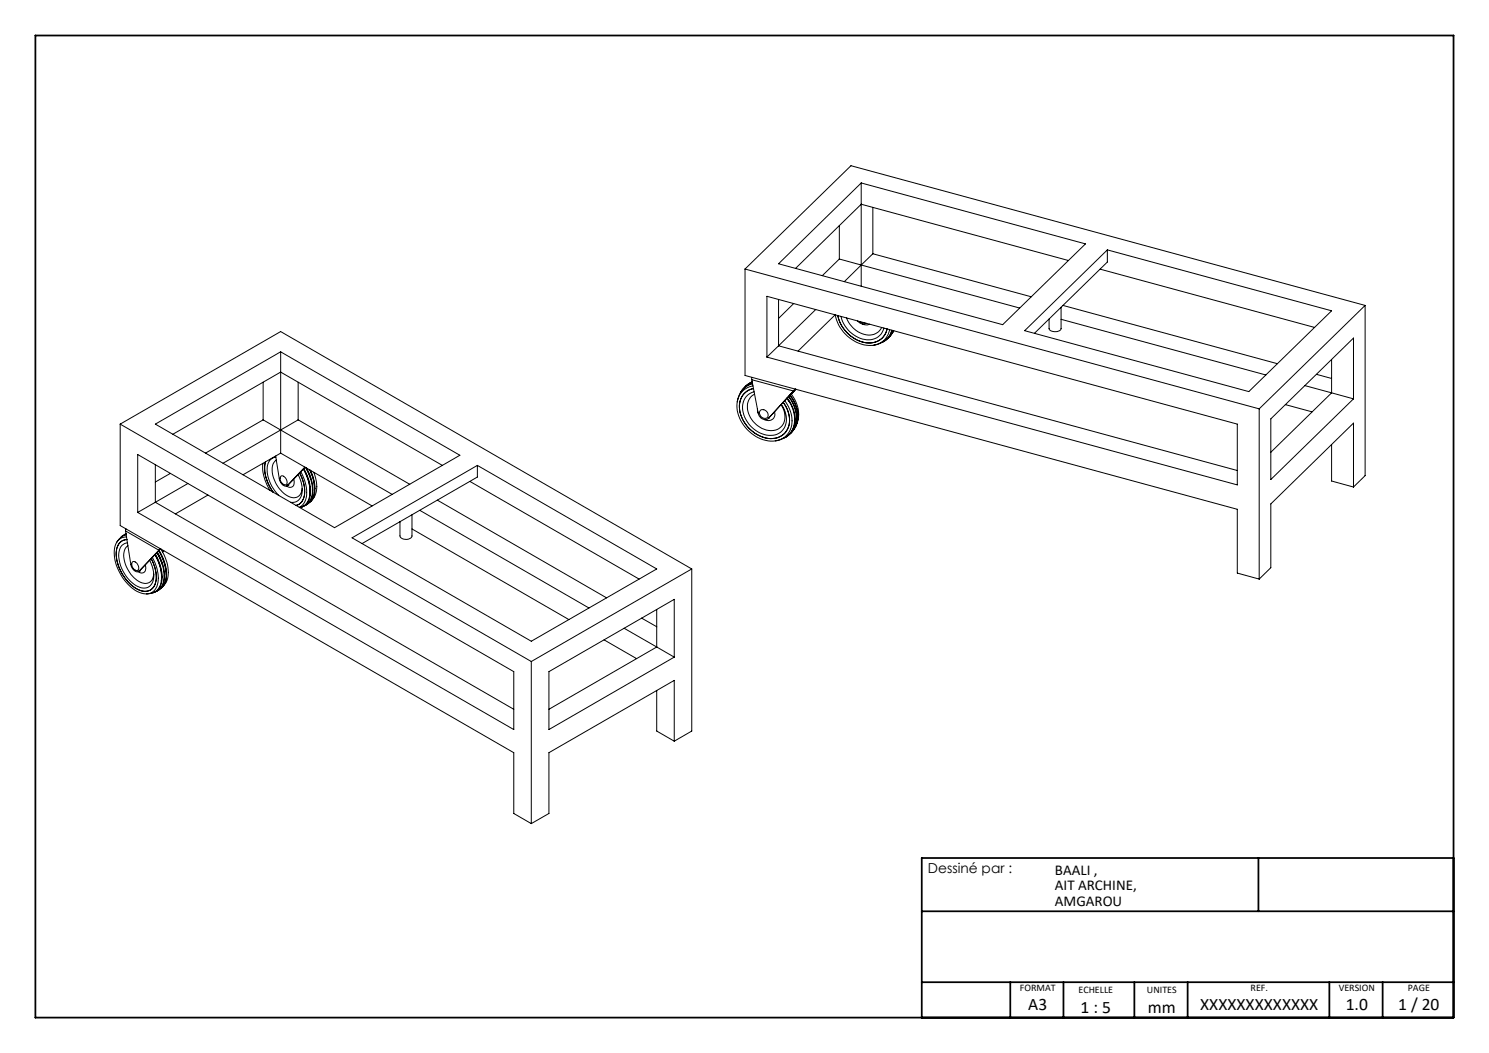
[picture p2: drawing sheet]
<svg xmlns="http://www.w3.org/2000/svg" width="420mm" height="297mm" viewBox="0 0 420 297" stroke-linecap="round" stroke-linejoin="round" font-family="sans-serif">
<path d="M10 10h400v277h-400zM260 257h150M355 242v15M410 242h-150v45M260 277h150M285 277v10M300 277v10M320 277v10M335 277v10M375 277v10M390 277v10" fill="none" stroke="#000" stroke-width=".5"/>
<g fill="none" stroke="#000" stroke-width=".28">
<path d="M242.9 51.6v29.1M246.2 58.5v13.1M210.1 75.9v30l138.9 37.7v18l6.2 1.7M210.1 75.9l145.1 39.4M210.1 75.9l29.9-29.2 145.1 39.4M219.6 74.4l23.3-22.8 63.3 17.2-23.4 22.8zM236.7 73.1l6.2 1.7M236.7 73.1l-4.7 4.6M236.7 63.6v9.5M242.9 74.8l44.7 12.1M242.9 74.8l-4.7 4.6M246.2 71.6l-3.3 3.2"/>
<path d="M246.2 71.6l44.7 12.1M301.4 73.5l-58.5-15.9-18.5 18.1M310.3 75.9l60.5 16.5M312.3 70.5v3.4l-20.5 20.1M79.2 99.2v28.6M216.3 83.6l132.7 36v17.2l-132.7-36.1zM219.6 97.5l-3.3 3.2M219.6 97.5l129.4 35.2M219.6 84.5v13M223.9 85.6l-4.3 4.2M230.1 87.3l-10.5 10.2M236.3 89a9.5 9.5 0 0 0 10 7.6 4.7 4.7 0 0 0 3.9-3.8 5.3 5.3 0 0 1-7.3 3.6 10.1 10.1 0 0 1-6.6-7.4z"/>
<path d="M237.2 89.2a8.5 8.5 0 0 0 8.5 6.6 4.3 4.3 0 0 0 3.6-3.3M238.8 89.7a6.9 6.9 0 0 0 7.7 4.6l1.3-.7 .9-1.2M241.9 90.5a1.79 1.79 0 0 0 2.4 .7M242.5 90.7l.6 .3h.6M243.2 91.4l1.1 .2 1-.2M246.7 97.3l-.4 .1M250.5 95.4l-1.3 1M250.9 93a5.7 5.7 0 0 1-8 4 10.9 10.9 0 0 1-7.3-8.2l-10.5 10.2M251.6 93.1a5.8 5.8 0 0 1-4.8 4.2M251.6 93.2a5.3 5.3 0 0 1-2.6 3.3M251.9 93.2l-.7 1.4-.7 .9M252 93.3l-.4 .7-1 1.3"/>
<path d="M252 93.5l.1-.2-.2 .4M252.1 93.3l-1.3 1.8M289 93.3l23.3-22.8 63.3 17.2-23.4 22.8zM299.3 86.7v6a2.11 2.11 0 0 1-3.2 .4l-.2-.4v-2.7M299.3 90.1l57.7 15.7M299.8 86.1l60.5 16.5M385.1 86.1l-29.9 29.2M385.1 86.1v48.1l-3.3 3.2M33.9 119.6v28.6l111 64.1v17.1l5 2.9M33.9 119.6l116 67M33.9 119.6l45.3-26.1 115.9 67M43.8 119.6l35.4-20.4 50.5 29.2-35.3 20.4z"/>
<path d="M74.2 118.4l36.4 21M74.2 118.4l-16.2 9.4M74.2 107.8v10.6M84.1 118.4l-21.2 12.3M84.1 118.4l31.5 18.2M84.1 107.8v10.6M208.8 110.9l-.8 2.4M209.2 110.3l-.2 .2M209.9 111l.9-.8 1.7-.6a5.3 5.3 0 0 0-3.5 7.4 9.4 9.4 0 0 0 9.7 6.6 5.2 5.2 0 0 0 3.7-7.1l-.8-2-.7-1.1a6.8 6.8 0 0 1 .3 9 6.7 6.7 0 0 1-8.5-.3 8.7 8.7 0 0 1-3.7-9.7zM212.1 107.1l11.7 3.2 .5-.6-7.6 8.3M212.1 107.1l1.8 9.5a1.87 1.87 0 0 0 2.8 1.4M212.1 106.4v.7"/>
<path d="M212.2 107.7l-1.9 1.2M212.2 107.7l-.2 .1M212.2 107.7l-.4 .2M212.2 107.9a5.7 5.7 0 0 0-3 2.3M212.2 107.8l-2.1 1.3M212.3 108.2a5.6 5.6 0 0 0-3.5 2.7M212.3 108.1a5.3 5.3 0 0 0-3.4 2.6M212.4 108.8a5.8 5.8 0 0 0-4.3 7.8 10.3 10.3 0 0 0 11.2 7.6 5.9 5.9 0 0 0 3.6-8.3l-1.6-2.9M212.7 110.5a4.7 4.7 0 0 0-2.9 6.6 7.9 7.9 0 0 0 9.4 5.4 5 5 0 0 0 2-7l-.8-1.5M212.8 111.2a4.5 4.5 0 0 0-1.1 6.6 6.5 6.5 0 0 0 7.6 3.3 4.6 4.6 0 0 0 1-7M213.6 115.3l.3 1.3M214.5 115.7a1.41 1.41 0 0 1 1.8 .4 1.41 1.41 0 0 1-.1 1.8 1.49 1.49 0 0 1-1.6-.5 1.49 1.49 0 0 1-.1-1.7z"/>
<path d="M216.7 118l.2-.1-.2 .2M218.5 116.1a1.89 1.89 0 0 1-.6 2.2 1.89 1.89 0 0 1-2.3 .1M222 112.2a8.3 8.3 0 0 1 1.2 9.7l-1.8 1.6M222.4 111.9a8.2 8.2 0 0 1 .8 10.2l-1.6 1.2M222.5 111.8a8.6 8.6 0 0 1 1.2 9.7l-.7 .8M222.6 113.3l-.7-.9a8 8 0 0 1 .8 10 6.7 6.7 0 0 1-3.6 1.9M222.7 111.4a8 8 0 0 1 .8 10.3l-.3 .4M222.8 111.4a8.4 8.4 0 0 1 1.4 9.3M223.1 111.1a8.4 8.4 0 0 1 1.3 9.3M224.5 109.8l-1.3 1.4 1.3-1.4M355.2 115.3v48M358.5 118.1l23.3-22.7v17.1l-23.3 22.8z"/>
<path d="M362.5 114.1l7.6 2.1M368.1 108.8l7.5 2M371.3 105.6l4.3 1.1M375.6 110.8l-17.1 16.8M375.6 110.8l6.2 1.7M375.6 101.4v9.4M38.8 128.2l106.1 61.2v16.4l-106.1-61.3zM43.8 131.1v10.6l101.1 58.4M48 133.5l-4.2 2.5M48.8 122.5l30.4-17.6 45.6 26.4M53 136.4l-14.2 8.1M58.7 139.6l-9.2 5.4"/>
<path d="M74.2 130.7a12.1 12.1 0 0 0 2 7.6M74.9 130.3a10.5 10.5 0 0 0 2.2 8.5 10.7 10.7 0 0 1-2.2-8.5zM77.8 128.6l1 6.4a2.05 2.05 0 0 0 2.1 2.1l.1-.2M77.8 128.9a3.1 3.1 0 0 0-2.4 3.8 11.1 11.1 0 0 0 3.2 7M77.9 129.7a4.3 4.3 0 0 0-.6 5.3 7.7 7.7 0 0 0 5.5 5.4 2.43 2.43 0 0 0 2.4-2.6M79.2 127.8l25.8 14.9M79.2 127.8l-10.7 6.1M79.2 134.3a1.58 1.58 0 0 1 1.7 2.2 1.1 1.1 0 0 1-1.7-.8l-.2-.8zM81.2 136.9h.1M81.2 136.9l-.3 .2M81.3 136.8l-.1 .1M81.3 136.8l-.3 .1"/>
<path d="M82.9 135.2a1.43 1.43 0 0 1 0 1.6 1.43 1.43 0 0 1-1.4 .6l-.7-.3M84.1 133.9a7 7 0 0 1 .4 6.9l-1 .7-1.5 .2M84.5 133.4a8.1 8.1 0 0 1 .6 8.2l-.7 .6-.9 .4a3.8 3.8 0 0 0 2.4-4.5l-.3-2zM84.8 133.1a9.6 9.6 0 0 1 1.1 8.6l-.6 .7-.9 .7M85.6 132.3a10.2 10.2 0 0 1 1.2 9.2 3 3 0 0 1-2.2 1.7M85.6 132.3a11.8 11.8 0 0 1 1.7 7.4M85.7 132.2a10.4 10.4 0 0 1 1.3 9.2l-1 1.1-1 .5M86 131.8l-5 5.1M86.1 131.8l-4.8 5M86.5 132a10.1 10.1 0 0 1 1.2 9l-.6 .8-.8 .7M87.4 132.5a9.1 9.1 0 0 1 .4 8.7l-1.4 1.2M87.5 132.6a11.8 11.8 0 0 1 1.2 5.2"/>
<path d="M87.6 132.7a8.9 8.9 0 0 1 .3 8.4l-.5 .5M87.6 135.1l-1.3-3.2a10.3 10.3 0 0 1 1.2 9.2 3.7 3.7 0 0 1-2.3 1.9M88.5 133.2a8.1 8.1 0 0 1 .1 7M132.5 135.8l47.8 27.5M134.7 131.3v3.2l-32.6 18.8M219 124.3l-.3 .1M375.6 125.4v10.3l6.2 1.7M381.8 137.4v-18.1l-23.3 22.8v18l-3.3 3.2M33.9 153a6.5 6.5 0 0 0-.5 6.7 10.4 10.4 0 0 0 7.3 7.1 3.4 3.4 0 0 0 3.4-3.9 11.2 11.2 0 0 0-1.4-5.3 8.1 8.1 0 0 1 .5 8.1 3.6 3.6 0 0 1-4.9 .2 12 12 0 0 1-5.4-11.1 3.1 3.1 0 0 1 2.9-2.6l-1.2 .3zM34 151.7l-1.1 1.3M35.4 149.8l1.5 9.4a2.05 2.05 0 0 0 2.1 2l5.8-6M35.4 149.8l9.4 5.4"/>
<path d="M35.5 149.2l-.1 .6M35.6 150.6l-1.3 .7M35.6 150.5l-.4 .2M35.6 150.5l-.2 .1M35.6 150.8l-1.6 .8M35.6 150.7l-1.5 .8M35.7 151.4a3.6 3.6 0 0 0-3.5 3.9 13.1 13.1 0 0 0 7.6 12 3.5 3.5 0 0 0 4.8-3.6 11.9 11.9 0 0 0-1.6-6.5M35.9 153.1a2.91 2.91 0 0 0-2.4 3.2 10.3 10.3 0 0 0 6.4 9.5 2.89 2.89 0 0 0 3.5-3.2 9.7 9.7 0 0 0-1.2-4.6M36.1 153.9a4.4 4.4 0 0 0-.7 5.3 7.7 7.7 0 0 0 5.5 5.4 2.43 2.43 0 0 0 2.5-2.7M37.4 158.5a1.51 1.51 0 0 1 1.5 .7 1.51 1.51 0 0 1-.1 1.7 1.67 1.67 0 0 1-1.4-2.4zM41 159.3a1.43 1.43 0 0 1 0 1.6 1.43 1.43 0 0 1-1.4 .7l-.7-.3M43.7 156.5a10.2 10.2 0 0 1 1.2 9.1 3.8 3.8 0 0 1-3.6 1.9"/>
<path d="M43.7 156.4a12.1 12.1 0 0 1 1.8 7.5M43.9 156.3a10.3 10.3 0 0 1 1.2 9.3l-.9 1.1-1 .5M44.3 155.9a10.7 10.7 0 0 1 1.4 9.4 3.7 3.7 0 0 1-2.4 1.8M44.3 155.9l1.5 3.4M44.4 155.7a10.7 10.7 0 0 1 1.4 9.5l-.5 .8-.9 .6M44.9 155.3a10.6 10.6 0 0 1 1.5 9.5l-.8 1M45.3 154.8l-.5 .4M45.3 154.8l-5.8 6.1M45.4 154.8a10.3 10.3 0 0 1 1.4 9.4l-1.1 1.5M46.1 155.3l-.3 .3M46.2 155.3l-.3 .4M88.6 140.2l-1 1.3"/>
<path d="M99.3 151.7l35.4-20.4 50.5 29.2-35.3 20.4zM112.7 147.2h.1M116.2 145.2v6a1.94 1.94 0 0 1-3.4 0v-4.1M116.2 149.2l44.3 25.6M118.4 143.9l47.7 27.6M123.4 141.1l47.7 27.5M39.3 161h.1M39.5 160.9l-.2 .1M39.5 160.9l-.4 .3M45.4 165.9l-.8 .6M46.9 162a12.6 12.6 0 0 0-2.1-6.6 11.2 11.2 0 0 1 1.7 9l-1 1.5M176 177.2l9.2 5.3"/>
<path d="M181 174.3l4.2 2.5M185.2 171.9v10.6M195.1 160.5l-45.2 26.1M195.1 160.5v45.7l-4.9 2.9M149.9 186.6v45.7M154.8 189.4l35.4-20.4v16.3l-35.4 20.5zM170.4 180.5l9.2 5.3M185.2 182.5l-30.4 17.6M185.2 182.5l5 2.8M185.2 194.8v11.4l5 2.9M190.2 209.1v-17.2l-35.4 20.4v17.1l-4.9 2.9"/>
</g>
<g font-size="4.9">
<text x="290" y="285">A3</text>
<text x="304.8" y="285.7">1 : 5</text>
<text x="323.8" y="285.7">mm</text>
<text x="338.5" y="285">XXXXXXXXXXXXX</text>
<text x="379.6" y="285">1.0</text>
<text x="394.4" y="285">1 / 20</text>
</g>
<g font-size="4.2">
<text x="297.6" y="246.8">BAALI ,</text>
<text x="297.6" y="251.1">AIT ARCHINE,</text>
<text x="297.6" y="255.4">AMGAROU</text>
</g>
<text font-size="3.9" x="261.7" y="246.2">Dessiné par :</text>
<g font-size="2.8">
<text x="287.6" y="279.6">FORMAT</text>
<text x="304.2" y="280">ECHELLE</text>
<text x="323.5" y="280">UNITES</text>
<text x="352.7" y="279.6">REF.</text>
<text x="377.6" y="279.6">VERSION</text>
<text x="397.1" y="279.6">PAGE</text>
</g>
</svg>
